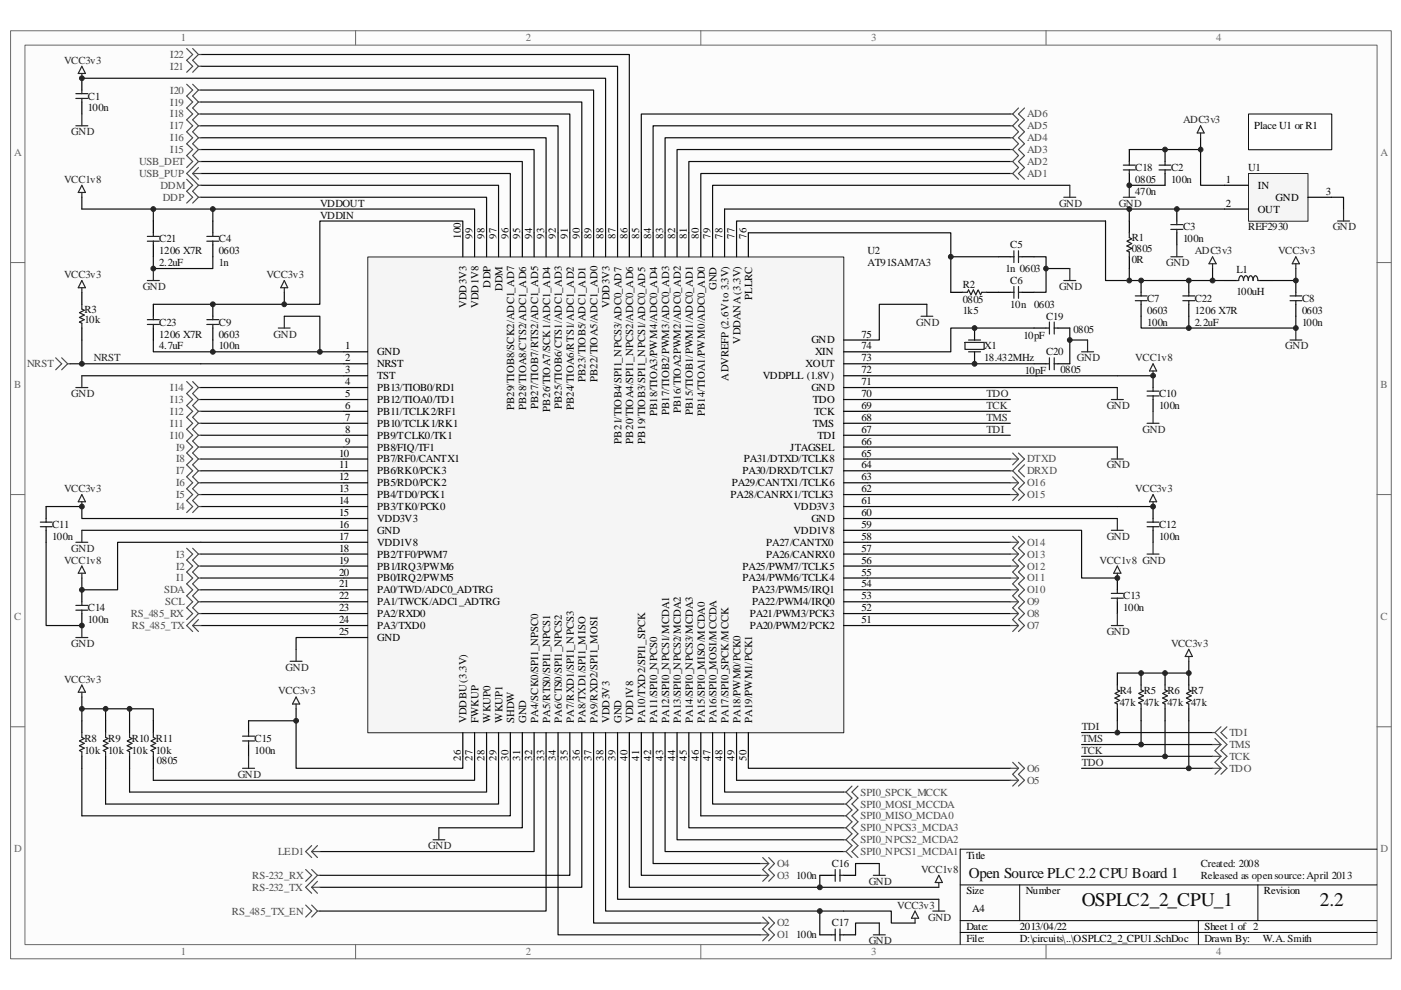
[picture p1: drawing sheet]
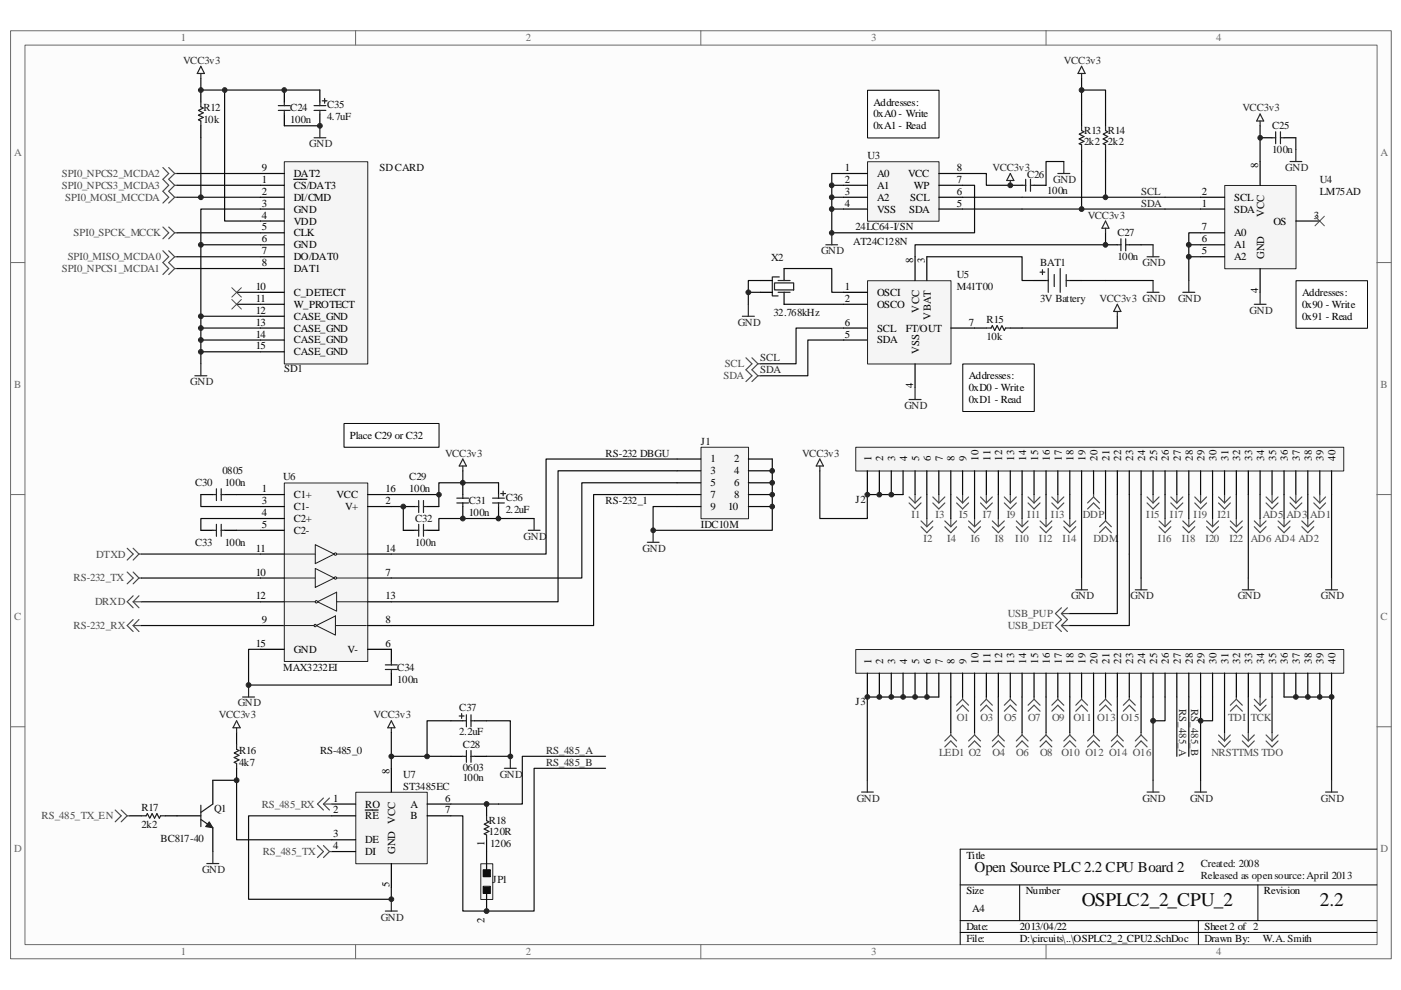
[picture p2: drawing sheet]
# Altium project OSPLC2_2_CPU.PrjPCB
3 sheets, 72 parts. Net scope: global (net labels, ports and power ports of the same name join across sheets).
Board file: OSPLC2_2_CPU.PcbDoc
Sheets:
  OSPLC2_2_Top.SchDoc
    OSPLC2_2_CPU1 = OSPLC2_2_CPU1.SchDoc
    OSPLC2_2_CPU2 = OSPLC2_2_CPU2.SchDoc

## Sheet OSPLC2_2_Top.SchDoc
size 294 x 198 mm

### Sub-sheets
OSPLC2_2_CPU1 = OSPLC2_2_CPU1.SchDoc: no entries
OSPLC2_2_CPU2 = OSPLC2_2_CPU2.SchDoc: no entries

## Sheet OSPLC2_2_CPU1.SchDoc
size 294 x 198 mm

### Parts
C1  value 100n  [0603]  (hidden comment: 0603)
C2  value 100n  [0603]  (hidden comment: 0603)
C3  value 100n  [0603]  (hidden comment: 0603)
C4  0603  value 1n  [0603]
C5  0603  value 1n  [0603]
C6  0603  value 10n  [0603]
C7  0603  value 100n  [0603]
C8  0603  value 100n  [0603]
C9  0603  value 100n  [0603]
C10  value 100n  [0603]  (hidden comment: 0603)
C11  value 100n  [0603]  (hidden comment: 0603)
C12  value 100n  [0603]  (hidden comment: 0603)
C13  value 100n  [0603]  (hidden comment: 0603)
C14  value 100n  [0603]  (hidden comment: 0603)
C15  value 100n  [0603]  (hidden comment: 0603)
C16  value 100n  [0603]  (hidden comment: 0603)
C17  value 100n  [0603]  (hidden comment: 0603)
C18  0805  value 470n  [0805]
C19  0805  value 10pF  [0805]
C20  0805  value 10pF  [0805]
C21  1206 X7R  value 2.2uF  [1206]
C22  1206 X7R  value 2.2uF  [1206]
C23  1206 X7R  value 4.7uF  [1206]
L1  100uH  [1206]
R1  0805  value 0R  [0805]
R2  0805  value 1k5  [0805]
R3  value 10k  [0805]  (hidden comment: 0805)
R4  value 47k  [0805]  (hidden comment: 0805)
R5  value 47k  [0805]  (hidden comment: 0805)
R6  value 47k  [0805]  (hidden comment: 0805)
R7  value 47k  [0805]  (hidden comment: 0805)
R8  value 10k  [0805]  (hidden comment: 0805)
R9  value 10k  [0805]  (hidden comment: 0805)
R10  value 10k  [0805]  (hidden comment: 0805)
R11  0805  value 10k  [0805]
U1  REF2930  [SOT23-3]
U2  AT91SAM7A3  [F-QFP14x14-G100/X.3N]
X1  18.432MHz  [CRYSTAL_SMT]

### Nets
ADC3v3: C2.2 C7.2 C18.2 C22.2 L1.1 R1.1 U1.1(IN) U2.77(VDDANA_(3.3V))
GND: C1.1 C2.1 C3.1 C4.1 C5.2 C6.2 C7.1 C8.1 C9.1 C10.1 C11.1 C12.1 C13.1 C14.1 C15.1 C16.1 C17.1 C18.1 C19.2 C20.2 C21.1 C22.1 C23.1 U1.3(GND) U2.1(GND) U2.3(TST) U2.16(GND) U2.25(GND) U2.31(GND) U2.39(GND) U2.60(GND) U2.66(JTAGSEL) U2.71(GND) U2.75(GND) U2.79(GND)
VCC1v8: C4.2 C10.2 C13.2 C14.2 C16.2 C21.2 U2.17(VDD1V8) U2.40(VDD1V8) U2.59(VDD1V8) U2.72(VDDPLL_(1.8V)) U2.99(VDD1V8)
VCC3v3: C1.2 C8.2 C9.2 C11.2 C12.2 C15.2 C17.2 C23.2 L1.2 R3.2 R4.2 R5.2 R6.2 R7.2 R8.2 R9.2 R10.2 R11.2 U2.15(VDD3V3) U2.26(VDDBU_(3.3V)) U2.38(VDD3V3) U2.61(VDD3V3) U2.88(VDD3V3) U2.100(VDD3V3)
AD1: U2.80(PB14/TIOA1/PWM0/ADC0_AD0) ; off-sheet AD1
AD2: U2.81(PB15/TIOB1/PWM1/ADC0_AD1) ; off-sheet AD2
AD3: U2.82(PB16/TIOA2PWM2/ADC0_AD2) ; off-sheet AD3
AD4: U2.83(PB17/TIOB2/PWM3/ADC0_AD3) ; off-sheet AD4
AD5: U2.84(PB18/TIOA3/PWM4/ADC0_AD4) ; off-sheet AD5
AD6: U2.85(PB19/TIOB3/SPI1_NPCS1/ADC0_AD5) ; off-sheet AD6
DDM: U2.97(DDM) ; off-sheet DDM
DDP: U2.98(DDP) ; off-sheet DDP
DRXD: U2.64(PA30/DRXD/TCLK7) ; off-sheet DRXD
DTXD: U2.65(PA31/DTXD/TCLK8) ; off-sheet DTXD
I1: U2.20(PB0/IRQ2/PWM5) ; off-sheet I1
I2: U2.19(PB1/IRQ3/PWM6) ; off-sheet I2
I3: U2.18(PB2/TF0/PWM7) ; off-sheet I3
I4: U2.14(PB3/TK0/PCK0) ; off-sheet I4
I5: U2.13(PB4/TD0/PCK1) ; off-sheet I5
I6: U2.12(PB5/RD0/PCK2) ; off-sheet I6
I7: U2.11(PB6/RK0/PCK3) ; off-sheet I7
I8: U2.10(PB7/RF0/CANTX1) ; off-sheet I8
I9: U2.9(PB8/FIQ/TF1) ; off-sheet I9
I10: U2.8(PB9/TCLK0/TK1) ; off-sheet I10
I11: U2.7(PB10/TCLK1/RK1) ; off-sheet I11
I12: U2.6(PB11/TCLK2/RF1) ; off-sheet I12
I13: U2.5(PB12/TIOA0/TD1) ; off-sheet I13
I14: U2.4(PB13/TIOB0/RD1) ; off-sheet I14
I15: U2.94(PB27/TIOB7/RTS2/ADC1_AD5) ; off-sheet I15
I16: U2.93(PB26/TIOA7/SCK1/ADC1_AD4) ; off-sheet I16
I17: U2.92(PB25/TIOB6/CTS1/ADC1_AD3) ; off-sheet I17
I18: U2.91(PB24/TIOA6/RTS1/ADC1_AD2) ; off-sheet I18
I19: U2.90(PB23/TIOB5/ADC1_AD1) ; off-sheet I19
I20: U2.89(PB22/TIOA5/ADC1_AD0) ; off-sheet I20
I21: U2.87(PB21/TIOB4/SPI1_NPCS3/ADC0_AD7) ; off-sheet I21
I22: U2.86(PB20/TIOA4/SPI1_NPCS2/ADC0_AD6) ; off-sheet I22
LED1: U2.32(PA4/SCK0/SPI1_NPSC0) ; off-sheet LED1
NRST: R3.1 U2.2(NRST) ; off-sheet NRST
O1: U2.34(PA6/CTS0/SPI1_NPCS2) ; off-sheet O1
O2: U2.37(PA9/RXD2/SPI1_MOSI) ; off-sheet O2
O3: U2.41(PA10/TXD2/SPI1_SPCK) ; off-sheet O3
O4: U2.42(PA11/SPI0_NPCS0) ; off-sheet O4
O5: U2.49(PA18/PWM0/PCK0) ; off-sheet O5
O6: U2.50(PA19/PWM1/PCK1) ; off-sheet O6
O7: U2.51(PA20/PWM2/PCK2) ; off-sheet O7
O8: U2.52(PA21/PWM3/PCK3) ; off-sheet O8
O9: U2.53(PA22/PWM4/IRQ0) ; off-sheet O9
O10: U2.54(PA23/PWM5/IRQ1) ; off-sheet O10
O11: U2.55(PA24/PWM6/TCLK4) ; off-sheet O11
O12: U2.56(PA25/PWM7/TCLK5) ; off-sheet O12
O13: U2.57(PA26/CANRX0) ; off-sheet O13
O14: U2.58(PA27/CANTX0) ; off-sheet O14
O15: U2.62(PA28/CANRX1/TCLK3) ; off-sheet O15
O16: U2.63(PA29/CANTX1/TCLK6) ; off-sheet O16
RS-232_RX: U2.35(PA7/RXD1/SPI1_NPCS3) ; off-sheet RS-232_RX
RS-232_TX: U2.36(PA8/TXD1/SPI1_MISO) ; off-sheet RS-232_TX
RS_485_RX: U2.23(PA2/RXD0) ; off-sheet RS_485_RX
RS_485_TX: U2.24(PA3/TXD0) ; off-sheet RS_485_TX
RS_485_TX_EN: U2.33(PA5/RTS0/SPI1_NPCS1) ; off-sheet RS_485_TX_EN
SCL: U2.22(PA1/TWCK/ADC1_ADTRG) ; off-sheet SCL
SDA: U2.21(PA0/TWD/ADC0_ADTRG) ; off-sheet SDA
SPI0_MISO_MCDA0: U2.46(PA15/SPI0_MISO/MCDA0) ; off-sheet SPI0_MISO_MCDA0
SPI0_MOSI_MCCDA: U2.47(PA16/SPI0_MOSI/MCCDA) ; off-sheet SPI0_MOSI_MCCDA
SPI0_NPCS1_MCDA1: U2.43(PA12/SPI0_NPCS1/MCDA1) ; off-sheet SPI0_NPCS1_MCDA1
SPI0_NPCS2_MCDA2: U2.44(PA13/SPI0_NPCS2/MCDA2) ; off-sheet SPI0_NPCS2_MCDA2
SPI0_NPCS3_MCDA3: U2.45(PA14/SPI0_NPCS3/MCDA3) ; off-sheet SPI0_NPCS3_MCDA3
SPI0_SPCK_MCCK: U2.48(PA17/SPI0_SPCK/MCCK) ; off-sheet SPI0_SPCK_MCCK
TCK: R6.1 U2.69(TCK) ; off-sheet TCK
TDI: R4.1 U2.67(TDI) ; off-sheet TDI
TDO: R7.1 U2.70(TDO) ; off-sheet TDO
TMS: R5.1 U2.68(TMS) ; off-sheet TMS
USB_DET: U2.95(PB28/TIOA8/CTS2/ADC1_AD6) ; off-sheet USB_DET
USB_PUP: U2.96(PB29/TIOB8/SCK2/ADC1_AD7) ; off-sheet USB_PUP
NetC3_2: C3.2 R1.2 U1.2(OUT) U2.78(ADVREFP_(2.6V_to_3.3V))
NetC5_1: C5.1 R2.1 U2.76(PLLRC)
NetC6_1: C6.1 R2.2
NetC19_1: C19.1 U2.74(XIN) X1.1(X)
NetC20_1: C20.1 U2.73(XOUT) X1.2(X)
NetR8_1: R8.1 U2.30(SHDW)
NetR9_1: R9.1 U2.29(WKUP1)
NetR10_1: R10.1 U2.28(WKUP0)
NetR11_1: R11.1 U2.27(FWKUP)

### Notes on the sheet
- (near U1) Place U1 or R1
- VDDOUT
- (near U2) VDDIN
- Created: 2008
- Open Source PLC 2.2 CPU Board 1
- OSPLC2_2_CPU_1
- Released as open source: April 2013
- 2.2
- 1
- 2
- W.A. Smith

## Sheet OSPLC2_2_CPU2.SchDoc
size 294 x 198 mm

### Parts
BAT1  3V Battery  [BATTERY_22MM]
C24  value 100n  [0603]  (hidden comment: 0603)
C25  value 100n  [0603]  (hidden comment: 0603)
C26  value 100n  [0603]  (hidden comment: 0603)
C27  value 100n  [0603]  (hidden comment: 0603)
C28  0603  value 100n  [0603]
C29  value 100n  [0805]  (hidden comment: 0805)
C30  0805  value 100n  [0805]
C31  value 100n  [0805]  (hidden comment: 0805)
C32  value 100n  [0805]  (hidden comment: 0805)
C33  value 100n  [0805]  (hidden comment: 0805)
C34  value 100n  [0805]  (hidden comment: 0805)
C35  value 4.7uF  [CAP_TANT_A]  (hidden comment: Tant_A)
C36  value 2.2uF  [CAP_TANT_A]  (hidden comment: Tant_A)
C37  value 2.2uF  [CAP_TANT_A]  (hidden comment: Tant_A)
J1  IDC10M  [IDC_10M_BOX]
J2  HEADER 1 x 40  [HEADER_1_40]  (value not drawn)
J3  HEADER 1 x 40  [HEADER_1_40]  (value not drawn)
JP1  JUMPER2  [JUMPER2_254]  (value not drawn)
Q1  BC817-40  [SO-G3/Y1]
R12  value 10k  [0805]  (hidden comment: 0805)
R13  value 2k2  [0805]  (hidden comment: 0805)
R14  value 2k2  [0805]  (hidden comment: 0805)
R15  value 10k  [0805]  (hidden comment: 0805)
R16  value 4k7  [0805]  (hidden comment: 0805)
R17  value 2k2  [0805]  (hidden comment: 0805)
R18  1206  value 120R  [1206]
SD1  SD Card Connector  [SD_CARD_GS09003P]  (value not drawn)
U3  24LC64-I/SN  value AT24C128N  [SO-G8/Z7.4]
U4  LM75AD  [SO-G8/X.6]
U5  M41T00  [SO-G8/X.6]
U6  MAX3232EI  [SO-G16]
U7  ST3485EC  [SO-G8/Z7.4]
X2  32.768kHz  [SCM200S_SMT]

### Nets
GND: BAT1.2(NEG) C24.1 C25.2 C26.2 C27.2 C28.2 C31.2 C32.1 C34.1 C35.2 C36.2 C37.2 J1.2 J1.4 J1.6 J1.8 J1.9 J1.10 J2.19 J2.24 J2.33 J2.40 J3.1 J3.2 J3.3 J3.4 J3.5 J3.6 J3.7 J3.25 J3.26 J3.29 J3.30 J3.36 J3.37 J3.38 J3.39 J3.40 Q1.2(E) SD1.3(GND) SD1.6(GND) SD1.12(CASE_GND) SD1.13(CASE_GND) SD1.14(CASE_GND) SD1.15(CASE_GND) U3.1(A0) U3.2(A1) U3.3(A2) U3.4(VSS) U3.7(WP) U4.4(GND) U4.5(A2) U4.6(A1) U4.7(A0) U5.4(VSS) U6.15(GND) U7.2(~{RE}) U7.5(GND) X2.2(GND) X2.3(GND)
VCC3v3: C24.2 C25.1 C26.1 C27.1 C28.1 C29.1 C31.1 C35.1 C36.1 C37.1 J2.1 J2.2 J2.3 J2.4 R12.2 R13.2 R14.2 R15.2 R16.2 SD1.4(VDD) U3.8(VCC) U4.8(VCC) U5.8(VCC) U6.16(VCC) U7.8(VCC)
AD1: J2.39 ; off-sheet AD1
AD2: J2.38 ; off-sheet AD2
AD3: J2.37 ; off-sheet AD3
AD4: J2.36 ; off-sheet AD4
AD5: J2.35 ; off-sheet AD5
AD6: J2.34 ; off-sheet AD6
DDM: J2.21 ; off-sheet DDM
DDP: J2.20 ; off-sheet DDP
DRXD: U6.12(R1OUT) ; off-sheet DRXD
DTXD: U6.11(T1IN) ; off-sheet DTXD
I1: J2.5 ; off-sheet I1
I2: J2.6 ; off-sheet I2
I3: J2.7 ; off-sheet I3
I4: J2.8 ; off-sheet I4
I5: J2.9 ; off-sheet I5
I6: J2.10 ; off-sheet I6
I7: J2.11 ; off-sheet I7
I8: J2.12 ; off-sheet I8
I9: J2.13 ; off-sheet I9
I10: J2.14 ; off-sheet I10
I11: J2.15 ; off-sheet I11
I12: J2.16 ; off-sheet I12
I13: J2.17 ; off-sheet I13
I14: J2.18 ; off-sheet I14
I15: J2.25 ; off-sheet I15
I16: J2.26 ; off-sheet I16
I17: J2.27 ; off-sheet I17
I18: J2.28 ; off-sheet I18
I19: J2.29 ; off-sheet I19
I20: J2.30 ; off-sheet I20
I21: J2.31 ; off-sheet I21
I22: J2.32 ; off-sheet I22
LED1: J3.8 ; off-sheet LED1
NRST: J3.31 ; off-sheet NRST
O1: J3.9 ; off-sheet O1
O2: J3.10 ; off-sheet O2
O3: J3.11 ; off-sheet O3
O4: J3.12 ; off-sheet O4
O5: J3.13 ; off-sheet O5
O6: J3.14 ; off-sheet O6
O7: J3.15 ; off-sheet O7
O8: J3.16 ; off-sheet O8
O9: J3.17 ; off-sheet O9
O10: J3.18 ; off-sheet O10
O11: J3.19 ; off-sheet O11
O12: J3.20 ; off-sheet O12
O13: J3.21 ; off-sheet O13
O14: J3.22 ; off-sheet O14
O15: J3.23 ; off-sheet O15
O16: J3.24 ; off-sheet O16
RS-232_RX: U6.9(R2OUT) ; off-sheet RS-232_RX
RS-232_TX: U6.10(T2IN) ; off-sheet RS-232_TX
RS_485_A: J3.27 R18.2 U7.6(A)
RS_485_B: J3.28 JP1.2 U7.7(B)
RS_485_RX: U7.1(RO) ; off-sheet RS_485_RX
RS_485_TX: U7.4(DI) ; off-sheet RS_485_TX
RS_485_TX_EN: R17.2 ; off-sheet RS_485_TX_EN
SCL: R14.1 U3.6(SCL) U4.2(SCL) U5.6(SCL) ; off-sheet SCL
SDA: R13.1 U3.5(SDA) U4.1(SDA) U5.5(SDA) ; off-sheet SDA
SPI0_MISO_MCDA0: SD1.7(DO/DAT0) ; off-sheet SPI0_MISO_MCDA0
SPI0_MOSI_MCCDA: R12.1 SD1.2(DI/CMD) ; off-sheet SPI0_MOSI_MCCDA
SPI0_NPCS1_MCDA1: SD1.8(DAT1) ; off-sheet SPI0_NPCS1_MCDA1
SPI0_NPCS2_MCDA2: SD1.9(DAT2) ; off-sheet SPI0_NPCS2_MCDA2
SPI0_NPCS3_MCDA3: SD1.1(~{CS}/DAT3) ; off-sheet SPI0_NPCS3_MCDA3
SPI0_SPCK_MCCK: SD1.5(CLK) ; off-sheet SPI0_SPCK_MCCK
TCK: J3.34 ; off-sheet TCK
TDI: J3.32 ; off-sheet TDI
TDO: J3.35 ; off-sheet TDO
TMS: J3.33 ; off-sheet TMS
USB_DET: J2.23 ; off-sheet USB_DET
USB_PUP: J2.22 ; off-sheet USB_PUP
NetBAT1_1: BAT1.1(POS) U5.3(VBAT)
NetC29_2: C29.2 C32.2 U6.2(V+)
NetC30_1: C30.1 U6.1(C1+)
NetC30_2: C30.2 U6.3(C1-)
NetC33_1: C33.1 U6.5(C2-)
NetC33_2: C33.2 U6.4(C2+)
NetC34_2: C34.2 U6.6(V-)
NetJ1_1: J1.1 U6.14(T1OUT)
NetJ1_3: J1.3 U6.13(R1IN)
NetJ1_5: J1.5 U6.7(T2OUT)
NetJ1_7: J1.7 U6.8(R2IN)
NetJP1_1: JP1.1 R18.1
NetQ1_1: Q1.1(B) R17.1
NetQ1_3: Q1.3(C) R16.1 U7.3(DE)
NetR15_1: R15.1 U5.7(FT/OUT)
NetU5_1: U5.1(OSCI) X2.1(X)
NetU5_2: U5.2(OSCO) X2.4(X)

Not connected (* = marked no-connect by the designer): SD1 10(C_DETECT)* 11(W_PROTECT)*; U4 3(OS)*

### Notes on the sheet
- (near U3) Addresses:
  0xA0 - Write
  0xA1 - Read
- SD CARD
- (near U4) Addresses:
  0x90 - Write
  0x91 - Read
- Place C29 or C32
- (near U5) Addresses:
  0xD0 - Write
  0xD1 - Read
- (near J1) RS-232 DBGU
- RS-232_1
- (near U7) RS-485_0
- Created: 2008
- Open Source PLC 2.2 CPU Board 2
- OSPLC2_2_CPU_2
- Released as open source: April 2013
- 2.2
- 2
- W.A. Smith

## Nets that join several sheets
GND: OSPLC2_2_CPU1 (35 pins), OSPLC2_2_CPU2 (60 pins)
VCC3v3: OSPLC2_2_CPU1 (24 pins), OSPLC2_2_CPU2 (25 pins)
AD1: OSPLC2_2_CPU1 (U2.80), OSPLC2_2_CPU2 (J2.39)
AD2: OSPLC2_2_CPU1 (U2.81), OSPLC2_2_CPU2 (J2.38)
AD3: OSPLC2_2_CPU1 (U2.82), OSPLC2_2_CPU2 (J2.37)
AD4: OSPLC2_2_CPU1 (U2.83), OSPLC2_2_CPU2 (J2.36)
AD5: OSPLC2_2_CPU1 (U2.84), OSPLC2_2_CPU2 (J2.35)
AD6: OSPLC2_2_CPU1 (U2.85), OSPLC2_2_CPU2 (J2.34)
DDM: OSPLC2_2_CPU1 (U2.97), OSPLC2_2_CPU2 (J2.21)
DDP: OSPLC2_2_CPU1 (U2.98), OSPLC2_2_CPU2 (J2.20)
DRXD: OSPLC2_2_CPU1 (U2.64), OSPLC2_2_CPU2 (U6.12)
DTXD: OSPLC2_2_CPU1 (U2.65), OSPLC2_2_CPU2 (U6.11)
I1: OSPLC2_2_CPU1 (U2.20), OSPLC2_2_CPU2 (J2.5)
I2: OSPLC2_2_CPU1 (U2.19), OSPLC2_2_CPU2 (J2.6)
I3: OSPLC2_2_CPU1 (U2.18), OSPLC2_2_CPU2 (J2.7)
I4: OSPLC2_2_CPU1 (U2.14), OSPLC2_2_CPU2 (J2.8)
I5: OSPLC2_2_CPU1 (U2.13), OSPLC2_2_CPU2 (J2.9)
I6: OSPLC2_2_CPU1 (U2.12), OSPLC2_2_CPU2 (J2.10)
I7: OSPLC2_2_CPU1 (U2.11), OSPLC2_2_CPU2 (J2.11)
I8: OSPLC2_2_CPU1 (U2.10), OSPLC2_2_CPU2 (J2.12)
I9: OSPLC2_2_CPU1 (U2.9), OSPLC2_2_CPU2 (J2.13)
I10: OSPLC2_2_CPU1 (U2.8), OSPLC2_2_CPU2 (J2.14)
I11: OSPLC2_2_CPU1 (U2.7), OSPLC2_2_CPU2 (J2.15)
I12: OSPLC2_2_CPU1 (U2.6), OSPLC2_2_CPU2 (J2.16)
I13: OSPLC2_2_CPU1 (U2.5), OSPLC2_2_CPU2 (J2.17)
I14: OSPLC2_2_CPU1 (U2.4), OSPLC2_2_CPU2 (J2.18)
I15: OSPLC2_2_CPU1 (U2.94), OSPLC2_2_CPU2 (J2.25)
I16: OSPLC2_2_CPU1 (U2.93), OSPLC2_2_CPU2 (J2.26)
I17: OSPLC2_2_CPU1 (U2.92), OSPLC2_2_CPU2 (J2.27)
I18: OSPLC2_2_CPU1 (U2.91), OSPLC2_2_CPU2 (J2.28)
I19: OSPLC2_2_CPU1 (U2.90), OSPLC2_2_CPU2 (J2.29)
I20: OSPLC2_2_CPU1 (U2.89), OSPLC2_2_CPU2 (J2.30)
I21: OSPLC2_2_CPU1 (U2.87), OSPLC2_2_CPU2 (J2.31)
I22: OSPLC2_2_CPU1 (U2.86), OSPLC2_2_CPU2 (J2.32)
LED1: OSPLC2_2_CPU1 (U2.32), OSPLC2_2_CPU2 (J3.8)
NRST: OSPLC2_2_CPU1 (R3.1 U2.2), OSPLC2_2_CPU2 (J3.31)
O1: OSPLC2_2_CPU1 (U2.34), OSPLC2_2_CPU2 (J3.9)
O2: OSPLC2_2_CPU1 (U2.37), OSPLC2_2_CPU2 (J3.10)
O3: OSPLC2_2_CPU1 (U2.41), OSPLC2_2_CPU2 (J3.11)
O4: OSPLC2_2_CPU1 (U2.42), OSPLC2_2_CPU2 (J3.12)
O5: OSPLC2_2_CPU1 (U2.49), OSPLC2_2_CPU2 (J3.13)
O6: OSPLC2_2_CPU1 (U2.50), OSPLC2_2_CPU2 (J3.14)
O7: OSPLC2_2_CPU1 (U2.51), OSPLC2_2_CPU2 (J3.15)
O8: OSPLC2_2_CPU1 (U2.52), OSPLC2_2_CPU2 (J3.16)
O9: OSPLC2_2_CPU1 (U2.53), OSPLC2_2_CPU2 (J3.17)
O10: OSPLC2_2_CPU1 (U2.54), OSPLC2_2_CPU2 (J3.18)
O11: OSPLC2_2_CPU1 (U2.55), OSPLC2_2_CPU2 (J3.19)
O12: OSPLC2_2_CPU1 (U2.56), OSPLC2_2_CPU2 (J3.20)
O13: OSPLC2_2_CPU1 (U2.57), OSPLC2_2_CPU2 (J3.21)
O14: OSPLC2_2_CPU1 (U2.58), OSPLC2_2_CPU2 (J3.22)
O15: OSPLC2_2_CPU1 (U2.62), OSPLC2_2_CPU2 (J3.23)
O16: OSPLC2_2_CPU1 (U2.63), OSPLC2_2_CPU2 (J3.24)
RS-232_RX: OSPLC2_2_CPU1 (U2.35), OSPLC2_2_CPU2 (U6.9)
RS-232_TX: OSPLC2_2_CPU1 (U2.36), OSPLC2_2_CPU2 (U6.10)
RS_485_RX: OSPLC2_2_CPU1 (U2.23), OSPLC2_2_CPU2 (U7.1)
RS_485_TX: OSPLC2_2_CPU1 (U2.24), OSPLC2_2_CPU2 (U7.4)
RS_485_TX_EN: OSPLC2_2_CPU1 (U2.33), OSPLC2_2_CPU2 (R17.2)
SCL: OSPLC2_2_CPU1 (U2.22), OSPLC2_2_CPU2 (R14.1 U3.6 U4.2 U5.6)
SDA: OSPLC2_2_CPU1 (U2.21), OSPLC2_2_CPU2 (R13.1 U3.5 U4.1 U5.5)
SPI0_MISO_MCDA0: OSPLC2_2_CPU1 (U2.46), OSPLC2_2_CPU2 (SD1.7)
SPI0_MOSI_MCCDA: OSPLC2_2_CPU1 (U2.47), OSPLC2_2_CPU2 (R12.1 SD1.2)
SPI0_NPCS1_MCDA1: OSPLC2_2_CPU1 (U2.43), OSPLC2_2_CPU2 (SD1.8)
SPI0_NPCS2_MCDA2: OSPLC2_2_CPU1 (U2.44), OSPLC2_2_CPU2 (SD1.9)
SPI0_NPCS3_MCDA3: OSPLC2_2_CPU1 (U2.45), OSPLC2_2_CPU2 (SD1.1)
SPI0_SPCK_MCCK: OSPLC2_2_CPU1 (U2.48), OSPLC2_2_CPU2 (SD1.5)
TCK: OSPLC2_2_CPU1 (R6.1 U2.69), OSPLC2_2_CPU2 (J3.34)
TDI: OSPLC2_2_CPU1 (R4.1 U2.67), OSPLC2_2_CPU2 (J3.32)
TDO: OSPLC2_2_CPU1 (R7.1 U2.70), OSPLC2_2_CPU2 (J3.35)
TMS: OSPLC2_2_CPU1 (R5.1 U2.68), OSPLC2_2_CPU2 (J3.33)
USB_DET: OSPLC2_2_CPU1 (U2.95), OSPLC2_2_CPU2 (J2.23)
USB_PUP: OSPLC2_2_CPU1 (U2.96), OSPLC2_2_CPU2 (J2.22)
